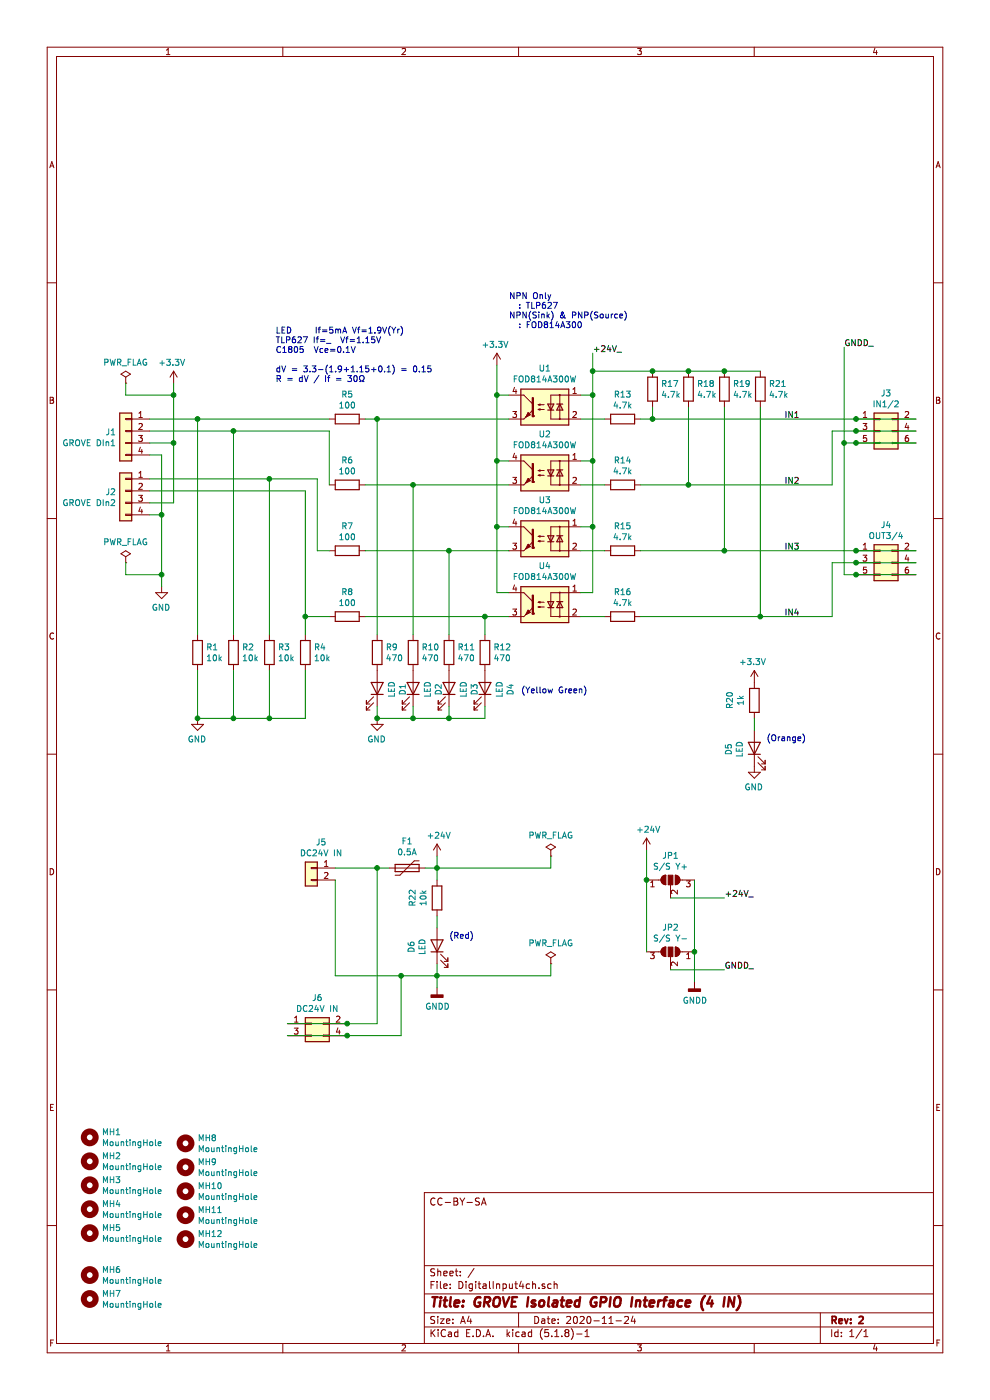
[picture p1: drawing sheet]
EESchema Schematic File Version 4
EELAYER 30 0
EELAYER END
$Descr A4 8268 11693 portrait
encoding utf-8
Sheet 1 1
Title "GROVE Isolated GPIO Interface (4 IN)"
Date "2020-11-24"
Rev "2"
Comp ""
Comment1 ""
Comment2 ""
Comment3 ""
Comment4 "CC-BY-SA"
$EndDescr
$Comp
L power:+24V #PWR08
U 1 1
P 3650 7150
F 0 "#PWR08" H 3650 7000 50  0001 C CNN
F 1 "+24V" H 3665 7323 50  0000 C CNN
F 2 "" H 3650 7150 50  0001 C CNN
F 3 "" H 3650 7150 50  0001 C CNN
	1    3650 7150
	1    0    0    -1  
$EndComp
$Comp
L power:GNDD #PWR09
U 1 1
P 3650 8250
F 0 "#PWR09" H 3650 8000 50  0001 C CNN
F 1 "GNDD" H 3654 8095 50  0000 C CNN
F 2 "" H 3650 8250 50  0001 C CNN
F 3 "" H 3650 8250 50  0001 C CNN
	1    3650 8250
	1    0    0    -1  
$EndComp
$Comp
L power:PWR_FLAG #FLG03
U 1 1
P 4600 7150
F 0 "#FLG03" H 4600 7225 50  0001 C CNN
F 1 "PWR_FLAG" H 4600 7324 50  0000 C CNN
F 2 "" H 4600 7150 50  0001 C CNN
F 3 "~" H 4600 7150 50  0001 C CNN
	1    4600 7150
	1    0    0    -1  
$EndComp
Wire Wire Line
	4600 7150 4600 7250
$Comp
L power:PWR_FLAG #FLG04
U 1 1
P 4600 8050
F 0 "#FLG04" H 4600 8125 50  0001 C CNN
F 1 "PWR_FLAG" H 4600 8224 50  0000 C CNN
F 2 "" H 4600 8050 50  0001 C CNN
F 3 "~" H 4600 8050 50  0001 C CNN
	1    4600 8050
	1    0    0    -1  
$EndComp
Wire Wire Line
	4600 8050 4600 8150
Wire Wire Line
	3650 7350 3650 7250
$Comp
L Mechanical:MountingHole MH1
U 1 1
P 750 9500
F 0 "MH1" H 850 9546 50  0000 L CNN
F 1 "MountingHole" H 850 9455 50  0000 L CNN
F 2 "MountingHole:MountingHole_3mm" H 750 9500 50  0001 C CNN
F 3 "~" H 750 9500 50  0001 C CNN
	1    750  9500
	1    0    0    -1  
$EndComp
$Comp
L Mechanical:MountingHole MH2
U 1 1
P 750 9700
F 0 "MH2" H 850 9746 50  0000 L CNN
F 1 "MountingHole" H 850 9655 50  0000 L CNN
F 2 "MountingHole:MountingHole_3mm" H 750 9700 50  0001 C CNN
F 3 "~" H 750 9700 50  0001 C CNN
	1    750  9700
	1    0    0    -1  
$EndComp
$Comp
L Mechanical:MountingHole MH3
U 1 1
P 750 9900
F 0 "MH3" H 850 9946 50  0000 L CNN
F 1 "MountingHole" H 850 9855 50  0000 L CNN
F 2 "MountingHole:MountingHole_3mm" H 750 9900 50  0001 C CNN
F 3 "~" H 750 9900 50  0001 C CNN
	1    750  9900
	1    0    0    -1  
$EndComp
Wire Wire Line
	3650 7750 3650 7650
$Comp
L Device:LED D6
U 1 1
P 3650 7900
F 0 "D6" H 3641 8116 50  0000 C CNN
F 1 "LED" H 3641 8025 50  0000 C CNN
F 2 "LED_SMD:LED_0603_1608Metric_Pad1.05x0.95mm_HandSolder" H 3650 7900 50  0001 C CNN
F 3 "~" H 3650 7900 50  0001 C CNN
	1    3650 7900
	0    -1   -1   0   
$EndComp
$Comp
L Device:R R22
U 1 1
P 3650 7500
F 0 "R22" V 3443 7500 50  0000 C CNN
F 1 "10k" V 3534 7500 50  0000 C CNN
F 2 "Resistor_SMD:R_0603_1608Metric_Pad0.98x0.95mm_HandSolder" V 3580 7500 50  0001 C CNN
F 3 "~" H 3650 7500 50  0001 C CNN
	1    3650 7500
	1    0    0    -1  
$EndComp
Wire Wire Line
	3650 8050 3650 8150
$Comp
L Connector_Generic:Conn_01x02 J5
U 1 1
P 2600 7250
F 0 "J5" H 2518 7467 50  0000 C CNN
F 1 "DC24V IN" H 2518 7376 50  0000 C CNN
F 2 "Connector_JST:JST_XH_B2B-XH-A_1x02_P2.50mm_Vertical" H 2600 7250 50  0001 C CNN
F 3 "~" H 2600 7250 50  0001 C CNN
	1    2600 7250
	-1   0    0    -1  
$EndComp
Connection ~ 3650 7250
Wire Wire Line
	3650 7250 3650 7150
Wire Wire Line
	2800 7350 2800 8150
Connection ~ 3650 8150
Wire Wire Line
	3650 8150 3650 8250
Wire Wire Line
	3650 8150 4600 8150
Wire Wire Line
	3650 7250 4600 7250
$Comp
L Mechanical:MountingHole MH4
U 1 1
P 750 10100
F 0 "MH4" H 850 10146 50  0000 L CNN
F 1 "MountingHole" H 850 10055 50  0000 L CNN
F 2 "MountingHole:MountingHole_3mm" H 750 10100 50  0001 C CNN
F 3 "~" H 750 10100 50  0001 C CNN
	1    750  10100
	1    0    0    -1  
$EndComp
$Comp
L Connector_Generic:Conn_02x02_Odd_Even J6
U 1 1
P 2600 8550
F 0 "J6" H 2650 8767 50  0000 C CNN
F 1 "DC24V IN" H 2650 8676 50  0000 C CNN
F 2 "_my_kicad_symbol:Terminal_TB401a-1-2-E" H 2600 8550 50  0001 C CNN
F 3 "~" H 2600 8550 50  0001 C CNN
	1    2600 8550
	1    0    0    -1  
$EndComp
Wire Wire Line
	2400 8550 2900 8550
Wire Wire Line
	2400 8650 2900 8650
Wire Wire Line
	2900 8550 3150 8550
Connection ~ 2900 8550
Wire Wire Line
	3350 8650 2900 8650
Connection ~ 2900 8650
Wire Wire Line
	2800 7250 3150 7250
Wire Wire Line
	2800 8150 3350 8150
Wire Wire Line
	3150 7250 3150 8550
Wire Wire Line
	3350 8650 3350 8150
Connection ~ 3350 8150
Wire Wire Line
	3350 8150 3650 8150
$Comp
L Mechanical:MountingHole MH6
U 1 1
P 750 10650
F 0 "MH6" H 850 10696 50  0000 L CNN
F 1 "MountingHole" H 850 10605 50  0000 L CNN
F 2 "Symbol:OSHW-Logo2_7.3x6mm_SilkScreen" H 750 10650 50  0001 C CNN
F 3 "~" H 750 10650 50  0001 C CNN
	1    750  10650
	1    0    0    -1  
$EndComp
$Comp
L Mechanical:MountingHole MH7
U 1 1
P 750 10850
F 0 "MH7" H 850 10896 50  0000 L CNN
F 1 "MountingHole" H 850 10805 50  0000 L CNN
F 2 "_my_kicad_symbol:CC-BY-SA" H 750 10850 50  0001 C CNN
F 3 "~" H 750 10850 50  0001 C CNN
	1    750  10850
	1    0    0    -1  
$EndComp
Wire Wire Line
	3750 5900 3750 6000
Wire Wire Line
	4050 5900 4050 6000
$Comp
L Device:LED D3
U 1 1
P 3750 5750
F 0 "D3" H 3741 5966 50  0000 C CNN
F 1 "LED" H 3741 5875 50  0000 C CNN
F 2 "LED_SMD:LED_0603_1608Metric_Pad1.05x0.95mm_HandSolder" H 3750 5750 50  0001 C CNN
F 3 "~" H 3750 5750 50  0001 C CNN
	1    3750 5750
	0    1    -1   0   
$EndComp
$Comp
L Device:LED D4
U 1 1
P 4050 5750
F 0 "D4" H 4041 5966 50  0000 C CNN
F 1 "LED" H 4041 5875 50  0000 C CNN
F 2 "LED_SMD:LED_0603_1608Metric_Pad1.05x0.95mm_HandSolder" H 4050 5750 50  0001 C CNN
F 3 "~" H 4050 5750 50  0001 C CNN
	1    4050 5750
	0    1    -1   0   
$EndComp
Wire Wire Line
	1450 3700 1250 3700
Wire Wire Line
	1350 4800 1350 4900
Wire Wire Line
	1050 4800 1350 4800
Wire Wire Line
	1050 4700 1050 4800
$Comp
L power:PWR_FLAG #FLG02
U 1 1
P 1050 4700
F 0 "#FLG02" H 1050 4775 50  0001 C CNN
F 1 "PWR_FLAG" H 1050 4874 50  0000 C CNN
F 2 "" H 1050 4700 50  0001 C CNN
F 3 "~" H 1050 4700 50  0001 C CNN
	1    1050 4700
	-1   0    0    -1  
$EndComp
Wire Wire Line
	1050 3300 1450 3300
Wire Wire Line
	1050 3200 1050 3300
$Comp
L power:PWR_FLAG #FLG01
U 1 1
P 1050 3200
F 0 "#FLG01" H 1050 3275 50  0001 C CNN
F 1 "PWR_FLAG" H 1050 3374 50  0000 C CNN
F 2 "" H 1050 3200 50  0001 C CNN
F 3 "~" H 1050 3200 50  0001 C CNN
	1    1050 3200
	-1   0    0    -1  
$EndComp
Wire Wire Line
	1250 3800 1350 3800
$Comp
L power:GND #PWR01
U 1 1
P 1350 4900
F 0 "#PWR01" H 1350 4650 50  0001 C CNN
F 1 "GND" H 1355 4727 50  0000 C CNN
F 2 "" H 1350 4900 50  0001 C CNN
F 3 "" H 1350 4900 50  0001 C CNN
	1    1350 4900
	-1   0    0    -1  
$EndComp
Wire Wire Line
	1450 3200 1450 3300
$Comp
L power:+3.3V #PWR02
U 1 1
P 1450 3200
F 0 "#PWR02" H 1450 3050 50  0001 C CNN
F 1 "+3.3V" H 1465 3373 50  0000 C CNN
F 2 "" H 1450 3200 50  0001 C CNN
F 3 "" H 1450 3200 50  0001 C CNN
	1    1450 3200
	-1   0    0    -1  
$EndComp
$Comp
L Device:R R12
U 1 1
P 4050 5450
F 0 "R12" H 4120 5496 50  0000 L CNN
F 1 "470" H 4120 5405 50  0000 L CNN
F 2 "Resistor_SMD:R_0603_1608Metric_Pad0.98x0.95mm_HandSolder" V 3980 5450 50  0001 C CNN
F 3 "~" H 4050 5450 50  0001 C CNN
	1    4050 5450
	1    0    0    -1  
$EndComp
$Comp
L Device:R R11
U 1 1
P 3750 5450
F 0 "R11" H 3820 5496 50  0000 L CNN
F 1 "470" H 3820 5405 50  0000 L CNN
F 2 "Resistor_SMD:R_0603_1608Metric_Pad0.98x0.95mm_HandSolder" V 3680 5450 50  0001 C CNN
F 3 "~" H 3750 5450 50  0001 C CNN
	1    3750 5450
	1    0    0    -1  
$EndComp
Text Notes 3750 7850 0    50   ~ 0
(Red)
$Comp
L power:GNDD #PWR011
U 1 1
P 5800 8200
F 0 "#PWR011" H 5800 7950 50  0001 C CNN
F 1 "GNDD" H 5804 8045 50  0000 C CNN
F 2 "" H 5800 8200 50  0001 C CNN
F 3 "" H 5800 8200 50  0001 C CNN
	1    5800 8200
	1    0    0    -1  
$EndComp
$Comp
L power:+24V #PWR010
U 1 1
P 5400 7100
F 0 "#PWR010" H 5400 6950 50  0001 C CNN
F 1 "+24V" H 5415 7273 50  0000 C CNN
F 2 "" H 5400 7100 50  0001 C CNN
F 3 "" H 5400 7100 50  0001 C CNN
	1    5400 7100
	1    0    0    -1  
$EndComp
Text Label 7050 2900 0    50   ~ 0
GNDD_
Text Label 4950 2950 0    50   ~ 0
+24V_
Text Notes 2300 3200 0    50   ~ 0
LED     If=5mA Vf=1.9V(Yr)\nTLP627 If=_  Vf=1.15V\nC1805  Vce=0.1V\n\ndV = 3.3-(1.9+1.15+0.1) = 0.15\nR = dV / If = 30Ω
Wire Wire Line
	1450 4200 1250 4200
Wire Wire Line
	1250 4300 1350 4300
Wire Wire Line
	1450 4200 1450 3700
Connection ~ 1450 3700
Wire Wire Line
	1450 3700 1450 3300
Connection ~ 1450 3300
Wire Wire Line
	1350 3800 1350 4300
Connection ~ 1350 4300
Wire Wire Line
	1350 4300 1350 4800
Connection ~ 1350 4800
$Comp
L Device:R R5
U 1 1
P 2900 3500
F 0 "R5" V 2693 3500 50  0000 C CNN
F 1 "100" V 2784 3500 50  0000 C CNN
F 2 "Resistor_SMD:R_0603_1608Metric_Pad0.98x0.95mm_HandSolder" V 2830 3500 50  0001 C CNN
F 3 "~" H 2900 3500 50  0001 C CNN
	1    2900 3500
	0    1    1    0   
$EndComp
$Comp
L Device:R R6
U 1 1
P 2900 4050
F 0 "R6" V 2693 4050 50  0000 C CNN
F 1 "100" V 2784 4050 50  0000 C CNN
F 2 "Resistor_SMD:R_0603_1608Metric_Pad0.98x0.95mm_HandSolder" V 2830 4050 50  0001 C CNN
F 3 "~" H 2900 4050 50  0001 C CNN
	1    2900 4050
	0    1    1    0   
$EndComp
$Comp
L Device:R R7
U 1 1
P 2900 4600
F 0 "R7" V 2693 4600 50  0000 C CNN
F 1 "100" V 2784 4600 50  0000 C CNN
F 2 "Resistor_SMD:R_0603_1608Metric_Pad0.98x0.95mm_HandSolder" V 2830 4600 50  0001 C CNN
F 3 "~" H 2900 4600 50  0001 C CNN
	1    2900 4600
	0    1    1    0   
$EndComp
$Comp
L Device:R R8
U 1 1
P 2900 5150
F 0 "R8" V 2693 5150 50  0000 C CNN
F 1 "100" V 2784 5150 50  0000 C CNN
F 2 "Resistor_SMD:R_0603_1608Metric_Pad0.98x0.95mm_HandSolder" V 2830 5150 50  0001 C CNN
F 3 "~" H 2900 5150 50  0001 C CNN
	1    2900 5150
	0    1    1    0   
$EndComp
Wire Wire Line
	3450 5900 3450 6000
$Comp
L Device:LED D2
U 1 1
P 3450 5750
F 0 "D2" H 3441 5966 50  0000 C CNN
F 1 "LED" H 3441 5875 50  0000 C CNN
F 2 "LED_SMD:LED_0603_1608Metric_Pad1.05x0.95mm_HandSolder" H 3450 5750 50  0001 C CNN
F 3 "~" H 3450 5750 50  0001 C CNN
	1    3450 5750
	0    1    -1   0   
$EndComp
$Comp
L Device:R R10
U 1 1
P 3450 5450
F 0 "R10" H 3520 5496 50  0000 L CNN
F 1 "470" H 3520 5405 50  0000 L CNN
F 2 "Resistor_SMD:R_0603_1608Metric_Pad0.98x0.95mm_HandSolder" V 3380 5450 50  0001 C CNN
F 3 "~" H 3450 5450 50  0001 C CNN
	1    3450 5450
	1    0    0    -1  
$EndComp
$Comp
L Device:LED D1
U 1 1
P 3150 5750
F 0 "D1" H 3141 5966 50  0000 C CNN
F 1 "LED" H 3141 5875 50  0000 C CNN
F 2 "LED_SMD:LED_0603_1608Metric_Pad1.05x0.95mm_HandSolder" H 3150 5750 50  0001 C CNN
F 3 "~" H 3150 5750 50  0001 C CNN
	1    3150 5750
	0    1    -1   0   
$EndComp
$Comp
L Device:R R9
U 1 1
P 3150 5450
F 0 "R9" H 3220 5496 50  0000 L CNN
F 1 "470" H 3220 5405 50  0000 L CNN
F 2 "Resistor_SMD:R_0603_1608Metric_Pad0.98x0.95mm_HandSolder" V 3080 5450 50  0001 C CNN
F 3 "~" H 3150 5450 50  0001 C CNN
	1    3150 5450
	1    0    0    -1  
$EndComp
Text Notes 4350 5800 0    50   ~ 0
(Yellow Green)
Text Label 6550 4050 0    50   ~ 0
IN2
Text Label 6550 3500 0    50   ~ 0
IN1
Wire Wire Line
	1250 3500 1650 3500
Wire Wire Line
	2750 3600 2750 4050
Wire Wire Line
	1250 3600 1950 3600
Wire Wire Line
	2650 4000 2650 4600
Wire Wire Line
	2650 4600 2750 4600
Wire Wire Line
	1250 4000 2250 4000
Wire Wire Line
	2550 4100 2550 5150
Wire Wire Line
	2550 5150 2750 5150
Wire Wire Line
	1250 4100 2550 4100
Text Label 6550 4600 0    50   ~ 0
IN3
Text Label 6550 5150 0    50   ~ 0
IN4
$Comp
L Jumper:SolderJumper_3_Open JP1
U 1 1
P 5600 7350
F 0 "JP1" H 5600 7555 50  0000 C CNN
F 1 "S/S Y+" H 5600 7464 50  0000 C CNN
F 2 "Jumper:SolderJumper-3_P1.3mm_Open_Pad1.0x1.5mm_NumberLabels" H 5600 7350 50  0001 C CNN
F 3 "~" H 5600 7350 50  0001 C CNN
	1    5600 7350
	1    0    0    -1  
$EndComp
$Comp
L Jumper:SolderJumper_3_Open JP2
U 1 1
P 5600 7950
F 0 "JP2" H 5600 8155 50  0000 C CNN
F 1 "S/S Y-" H 5600 8064 50  0000 C CNN
F 2 "Jumper:SolderJumper-3_P1.3mm_Open_Pad1.0x1.5mm_NumberLabels" H 5600 7950 50  0001 C CNN
F 3 "~" H 5600 7950 50  0001 C CNN
	1    5600 7950
	-1   0    0    -1  
$EndComp
Text Label 6050 8100 0    50   ~ 0
GNDD_
Text Label 6050 7500 0    50   ~ 0
+24V_
Wire Wire Line
	5600 7500 6050 7500
Wire Wire Line
	5600 8100 6050 8100
Wire Wire Line
	5400 7100 5400 7350
Connection ~ 5400 7350
Wire Wire Line
	5400 7350 5400 7950
Wire Wire Line
	5800 7350 5800 7950
Connection ~ 5800 7950
Wire Wire Line
	5800 7950 5800 8200
$Comp
L Connector_Generic:Conn_01x04 J2
U 1 1
P 1050 4100
F 0 "J2" H 1129 4092 50  0000 L CNN
F 1 "GROVE DIn2" H 1129 4001 50  0000 L CNN
F 2 "Connector:NS-Tech_Grove_1x04_P2mm_Vertical" H 1050 4100 50  0001 C CNN
F 3 "~" H 1050 4100 50  0001 C CNN
	1    1050 4100
	-1   0    0    -1  
$EndComp
$Comp
L Connector_Generic:Conn_01x04 J1
U 1 1
P 1050 3600
F 0 "J1" H 1129 3592 50  0000 L CNN
F 1 "GROVE DIn1" H 1129 3501 50  0000 L CNN
F 2 "Connector:NS-Tech_Grove_1x04_P2mm_Vertical" H 1050 3600 50  0001 C CNN
F 3 "~" H 1050 3600 50  0001 C CNN
	1    1050 3600
	-1   0    0    -1  
$EndComp
$Comp
L Mechanical:MountingHole MH5
U 1 1
P 750 10300
F 0 "MH5" H 850 10346 50  0000 L CNN
F 1 "MountingHole" H 850 10255 50  0000 L CNN
F 2 "MountingHole:MountingHole_3mm" H 750 10300 50  0001 C CNN
F 3 "~" H 750 10300 50  0001 C CNN
	1    750  10300
	1    0    0    -1  
$EndComp
$Comp
L Connector_Generic:Conn_02x03_Odd_Even J3
U 1 1
P 7350 3600
F 0 "J3" H 7400 3917 50  0000 C CNN
F 1 "IN1/2" H 7400 3826 50  0000 C CNN
F 2 "_my_kicad_symbol:Terminal_TB401a-1-3-E" H 7350 3600 50  0001 C CNN
F 3 "~" H 7350 3600 50  0001 C CNN
	1    7350 3600
	1    0    0    -1  
$EndComp
$Comp
L Connector_Generic:Conn_02x03_Odd_Even J4
U 1 1
P 7350 4700
F 0 "J4" H 7400 5017 50  0000 C CNN
F 1 "OUT3/4" H 7400 4926 50  0000 C CNN
F 2 "_my_kicad_symbol:Terminal_TB401a-1-3-E" H 7350 4700 50  0001 C CNN
F 3 "~" H 7350 4700 50  0001 C CNN
	1    7350 4700
	1    0    0    -1  
$EndComp
Wire Wire Line
	7050 2900 7050 3700
Wire Wire Line
	7150 3700 7050 3700
Connection ~ 7050 3700
Wire Wire Line
	7050 3700 7050 4800
Wire Wire Line
	7150 4800 7050 4800
Wire Wire Line
	7150 3600 6950 3600
Wire Wire Line
	6950 3600 6950 4050
Wire Wire Line
	7150 4700 6950 4700
Wire Wire Line
	6950 4700 6950 5150
Wire Wire Line
	7650 3600 7150 3600
Connection ~ 7150 3600
Wire Wire Line
	7650 3500 7150 3500
Connection ~ 7150 3500
Wire Wire Line
	7650 3700 7150 3700
Connection ~ 7150 3700
Wire Wire Line
	7650 4600 7150 4600
Connection ~ 7150 4600
Wire Wire Line
	7150 4700 7650 4700
Connection ~ 7150 4700
Wire Wire Line
	7650 4800 7150 4800
Connection ~ 7150 4800
$Comp
L Isolator:FODM214 U1
U 1 1
P 4550 3400
F 0 "U1" H 4550 3725 50  0000 C CNN
F 1 "FOD814A300W" H 4550 3634 50  0000 C CNN
F 2 "Package_DIP:DIP-4_W7.62mm" H 4550 3150 50  0001 C CIN
F 3 "https://www.onsemi.com/pub/Collateral/FODM214-D.PDF" H 4575 3400 50  0001 L CNN
	1    4550 3400
	-1   0    0    -1  
$EndComp
$Comp
L Isolator:FODM214 U2
U 1 1
P 4550 3950
F 0 "U2" H 4550 4275 50  0000 C CNN
F 1 "FOD814A300W" H 4550 4184 50  0000 C CNN
F 2 "Package_DIP:DIP-4_W7.62mm" H 4550 3700 50  0001 C CIN
F 3 "https://www.onsemi.com/pub/Collateral/FODM214-D.PDF" H 4575 3950 50  0001 L CNN
	1    4550 3950
	-1   0    0    -1  
$EndComp
$Comp
L Isolator:FODM214 U3
U 1 1
P 4550 4500
F 0 "U3" H 4550 4825 50  0000 C CNN
F 1 "FOD814A300W" H 4550 4734 50  0000 C CNN
F 2 "Package_DIP:DIP-4_W7.62mm" H 4550 4250 50  0001 C CIN
F 3 "https://www.onsemi.com/pub/Collateral/FODM214-D.PDF" H 4575 4500 50  0001 L CNN
	1    4550 4500
	-1   0    0    -1  
$EndComp
$Comp
L Isolator:FODM214 U4
U 1 1
P 4550 5050
F 0 "U4" H 4550 5375 50  0000 C CNN
F 1 "FOD814A300W" H 4550 5284 50  0000 C CNN
F 2 "Package_DIP:DIP-4_W7.62mm" H 4550 4800 50  0001 C CIN
F 3 "https://www.onsemi.com/pub/Collateral/FODM214-D.PDF" H 4575 5050 50  0001 L CNN
	1    4550 5050
	-1   0    0    -1  
$EndComp
Wire Wire Line
	4850 3500 5050 3500
$Comp
L Device:R R13
U 1 1
P 5200 3500
F 0 "R13" V 4993 3500 50  0000 C CNN
F 1 "4.7k" V 5084 3500 50  0000 C CNN
F 2 "Resistor_SMD:R_0603_1608Metric_Pad0.98x0.95mm_HandSolder" V 5130 3500 50  0001 C CNN
F 3 "~" H 5200 3500 50  0001 C CNN
	1    5200 3500
	0    1    1    0   
$EndComp
Wire Wire Line
	4850 4050 5050 4050
$Comp
L Device:R R14
U 1 1
P 5200 4050
F 0 "R14" V 4993 4050 50  0000 C CNN
F 1 "4.7k" V 5084 4050 50  0000 C CNN
F 2 "Resistor_SMD:R_0603_1608Metric_Pad0.98x0.95mm_HandSolder" V 5130 4050 50  0001 C CNN
F 3 "~" H 5200 4050 50  0001 C CNN
	1    5200 4050
	0    1    1    0   
$EndComp
Wire Wire Line
	4850 4600 5050 4600
$Comp
L Device:R R15
U 1 1
P 5200 4600
F 0 "R15" V 4993 4600 50  0000 C CNN
F 1 "4.7k" V 5084 4600 50  0000 C CNN
F 2 "Resistor_SMD:R_0603_1608Metric_Pad0.98x0.95mm_HandSolder" V 5130 4600 50  0001 C CNN
F 3 "~" H 5200 4600 50  0001 C CNN
	1    5200 4600
	0    1    1    0   
$EndComp
Wire Wire Line
	4850 5150 5050 5150
$Comp
L Device:R R16
U 1 1
P 5200 5150
F 0 "R16" V 4993 5150 50  0000 C CNN
F 1 "4.7k" V 5084 5150 50  0000 C CNN
F 2 "Resistor_SMD:R_0603_1608Metric_Pad0.98x0.95mm_HandSolder" V 5130 5150 50  0001 C CNN
F 3 "~" H 5200 5150 50  0001 C CNN
	1    5200 5150
	0    1    1    0   
$EndComp
Wire Wire Line
	3050 5150 4050 5150
Wire Wire Line
	3050 3500 3150 3500
Wire Wire Line
	3450 6000 3750 6000
Connection ~ 3750 6000
Wire Wire Line
	3750 6000 4050 6000
Wire Wire Line
	3150 5300 3150 3500
Connection ~ 3150 3500
Wire Wire Line
	3150 3500 4250 3500
Wire Wire Line
	3450 5300 3450 4050
Wire Wire Line
	3050 4050 3450 4050
Connection ~ 3450 4050
Wire Wire Line
	3450 4050 4250 4050
Wire Wire Line
	3750 5300 3750 4600
Wire Wire Line
	3050 4600 3750 4600
Connection ~ 3750 4600
Wire Wire Line
	3750 4600 4250 4600
Wire Wire Line
	4050 5300 4050 5150
Connection ~ 4050 5150
Wire Wire Line
	4050 5150 4250 5150
Wire Wire Line
	4150 3050 4150 3300
$Comp
L power:+3.3V #PWR05
U 1 1
P 4150 3050
F 0 "#PWR05" H 4150 2900 50  0001 C CNN
F 1 "+3.3V" H 4165 3223 50  0000 C CNN
F 2 "" H 4150 3050 50  0001 C CNN
F 3 "" H 4150 3050 50  0001 C CNN
	1    4150 3050
	-1   0    0    -1  
$EndComp
Wire Wire Line
	4150 3300 4250 3300
Wire Wire Line
	4150 3300 4150 3850
Wire Wire Line
	4150 4950 4250 4950
Connection ~ 4150 3300
Wire Wire Line
	4150 4400 4250 4400
Connection ~ 4150 4400
Wire Wire Line
	4150 4400 4150 4950
Wire Wire Line
	4150 3850 4250 3850
Connection ~ 4150 3850
Wire Wire Line
	4150 3850 4150 4400
Wire Wire Line
	3150 5900 3150 6000
$Comp
L power:GND #PWR04
U 1 1
P 3150 6000
F 0 "#PWR04" H 3150 5750 50  0001 C CNN
F 1 "GND" H 3155 5827 50  0000 C CNN
F 2 "" H 3150 6000 50  0001 C CNN
F 3 "" H 3150 6000 50  0001 C CNN
	1    3150 6000
	-1   0    0    -1  
$EndComp
Wire Wire Line
	3150 6000 3450 6000
Connection ~ 3150 6000
Connection ~ 3450 6000
$Comp
L Device:R R17
U 1 1
P 5450 3250
F 0 "R17" H 5520 3296 50  0000 L CNN
F 1 "4.7k" H 5520 3205 50  0000 L CNN
F 2 "Resistor_SMD:R_0603_1608Metric_Pad0.98x0.95mm_HandSolder" V 5380 3250 50  0001 C CNN
F 3 "~" H 5450 3250 50  0001 C CNN
	1    5450 3250
	1    0    0    -1  
$EndComp
$Comp
L Device:R R18
U 1 1
P 5750 3250
F 0 "R18" H 5820 3296 50  0000 L CNN
F 1 "4.7k" H 5820 3205 50  0000 L CNN
F 2 "Resistor_SMD:R_0603_1608Metric_Pad0.98x0.95mm_HandSolder" V 5680 3250 50  0001 C CNN
F 3 "~" H 5750 3250 50  0001 C CNN
	1    5750 3250
	1    0    0    -1  
$EndComp
$Comp
L Device:R R19
U 1 1
P 6050 3250
F 0 "R19" H 6120 3296 50  0000 L CNN
F 1 "4.7k" H 6120 3205 50  0000 L CNN
F 2 "Resistor_SMD:R_0603_1608Metric_Pad0.98x0.95mm_HandSolder" V 5980 3250 50  0001 C CNN
F 3 "~" H 6050 3250 50  0001 C CNN
	1    6050 3250
	1    0    0    -1  
$EndComp
$Comp
L Device:R R21
U 1 1
P 6350 3250
F 0 "R21" H 6420 3296 50  0000 L CNN
F 1 "4.7k" H 6420 3205 50  0000 L CNN
F 2 "Resistor_SMD:R_0603_1608Metric_Pad0.98x0.95mm_HandSolder" V 6280 3250 50  0001 C CNN
F 3 "~" H 6350 3250 50  0001 C CNN
	1    6350 3250
	1    0    0    -1  
$EndComp
Wire Wire Line
	5350 3500 5450 3500
Wire Wire Line
	5350 4050 5750 4050
Wire Wire Line
	5350 4600 6050 4600
Wire Wire Line
	6950 5150 6350 5150
Wire Wire Line
	4850 4950 4950 4950
Wire Wire Line
	4950 4950 4950 4400
Wire Wire Line
	4850 4400 4950 4400
Connection ~ 4950 4400
Wire Wire Line
	4950 4400 4950 3850
Wire Wire Line
	4850 3850 4950 3850
Connection ~ 4950 3850
Wire Wire Line
	4950 3850 4950 3300
Wire Wire Line
	4850 3300 4950 3300
Connection ~ 4950 3300
Wire Wire Line
	5450 3400 5450 3500
Connection ~ 5450 3500
Wire Wire Line
	5450 3500 7150 3500
Wire Wire Line
	5750 3400 5750 4050
Connection ~ 5750 4050
Wire Wire Line
	5750 4050 6950 4050
Wire Wire Line
	6050 3400 6050 4600
Connection ~ 6050 4600
Wire Wire Line
	6050 4600 7150 4600
Wire Wire Line
	6350 3400 6350 5150
Connection ~ 6350 5150
Wire Wire Line
	6350 5150 5350 5150
Wire Wire Line
	4950 2950 4950 3100
Wire Wire Line
	4950 3100 5450 3100
Connection ~ 4950 3100
Wire Wire Line
	4950 3100 4950 3300
Connection ~ 5450 3100
Wire Wire Line
	5450 3100 5750 3100
Connection ~ 5750 3100
Wire Wire Line
	5750 3100 6050 3100
Connection ~ 6050 3100
Wire Wire Line
	6050 3100 6350 3100
$Comp
L Device:R R4
U 1 1
P 2550 5450
F 0 "R4" H 2620 5496 50  0000 L CNN
F 1 "10k" H 2620 5405 50  0000 L CNN
F 2 "Resistor_SMD:R_0603_1608Metric_Pad0.98x0.95mm_HandSolder" V 2480 5450 50  0001 C CNN
F 3 "~" H 2550 5450 50  0001 C CNN
	1    2550 5450
	1    0    0    -1  
$EndComp
$Comp
L Device:R R3
U 1 1
P 2250 5450
F 0 "R3" H 2320 5496 50  0000 L CNN
F 1 "10k" H 2320 5405 50  0000 L CNN
F 2 "Resistor_SMD:R_0603_1608Metric_Pad0.98x0.95mm_HandSolder" V 2180 5450 50  0001 C CNN
F 3 "~" H 2250 5450 50  0001 C CNN
	1    2250 5450
	1    0    0    -1  
$EndComp
$Comp
L Device:R R2
U 1 1
P 1950 5450
F 0 "R2" H 2020 5496 50  0000 L CNN
F 1 "10k" H 2020 5405 50  0000 L CNN
F 2 "Resistor_SMD:R_0603_1608Metric_Pad0.98x0.95mm_HandSolder" V 1880 5450 50  0001 C CNN
F 3 "~" H 1950 5450 50  0001 C CNN
	1    1950 5450
	1    0    0    -1  
$EndComp
$Comp
L Device:R R1
U 1 1
P 1650 5450
F 0 "R1" H 1720 5496 50  0000 L CNN
F 1 "10k" H 1720 5405 50  0000 L CNN
F 2 "Resistor_SMD:R_0603_1608Metric_Pad0.98x0.95mm_HandSolder" V 1580 5450 50  0001 C CNN
F 3 "~" H 1650 5450 50  0001 C CNN
	1    1650 5450
	1    0    0    -1  
$EndComp
Wire Wire Line
	2550 5150 2550 5300
Connection ~ 2550 5150
Wire Wire Line
	2250 5300 2250 4000
Wire Wire Line
	1950 5300 1950 3600
Wire Wire Line
	1650 5300 1650 3500
Wire Wire Line
	2250 5600 2250 6000
Wire Wire Line
	2550 5600 2550 6000
Wire Wire Line
	1950 5600 1950 6000
Wire Wire Line
	1950 6000 2250 6000
Connection ~ 2250 6000
Wire Wire Line
	2250 6000 2550 6000
Wire Wire Line
	1650 5600 1650 6000
$Comp
L power:GND #PWR03
U 1 1
P 1650 6000
F 0 "#PWR03" H 1650 5750 50  0001 C CNN
F 1 "GND" H 1655 5827 50  0000 C CNN
F 2 "" H 1650 6000 50  0001 C CNN
F 3 "" H 1650 6000 50  0001 C CNN
	1    1650 6000
	-1   0    0    -1  
$EndComp
Wire Wire Line
	1650 6000 1950 6000
Connection ~ 1650 6000
Connection ~ 1950 6000
Connection ~ 2250 4000
Wire Wire Line
	2250 4000 2650 4000
Connection ~ 1950 3600
Wire Wire Line
	1950 3600 2750 3600
Connection ~ 1650 3500
Wire Wire Line
	1650 3500 2750 3500
$Comp
L Device:Polyfuse F1
U 1 1
P 3400 7250
F 0 "F1" V 3175 7250 50  0000 C CNN
F 1 "0.5A" V 3266 7250 50  0000 C CNN
F 2 "Capacitor_THT:C_Disc_D4.3mm_W1.9mm_P5.00mm" H 3450 7050 50  0001 L CNN
F 3 "~" H 3400 7250 50  0001 C CNN
	1    3400 7250
	0    1    1    0   
$EndComp
Wire Wire Line
	3150 7250 3250 7250
Connection ~ 3150 7250
Wire Wire Line
	3550 7250 3650 7250
$Comp
L Mechanical:MountingHole MH8
U 1 1
P 1550 9550
F 0 "MH8" H 1650 9596 50  0000 L CNN
F 1 "MountingHole" H 1650 9505 50  0000 L CNN
F 2 "MountingHole:MountingHole_3mm" H 1550 9550 50  0001 C CNN
F 3 "~" H 1550 9550 50  0001 C CNN
	1    1550 9550
	1    0    0    -1  
$EndComp
$Comp
L Mechanical:MountingHole MH9
U 1 1
P 1550 9750
F 0 "MH9" H 1650 9796 50  0000 L CNN
F 1 "MountingHole" H 1650 9705 50  0000 L CNN
F 2 "MountingHole:MountingHole_3mm" H 1550 9750 50  0001 C CNN
F 3 "~" H 1550 9750 50  0001 C CNN
	1    1550 9750
	1    0    0    -1  
$EndComp
$Comp
L Mechanical:MountingHole MH10
U 1 1
P 1550 9950
F 0 "MH10" H 1650 9996 50  0000 L CNN
F 1 "MountingHole" H 1650 9905 50  0000 L CNN
F 2 "MountingHole:MountingHole_3mm" H 1550 9950 50  0001 C CNN
F 3 "~" H 1550 9950 50  0001 C CNN
	1    1550 9950
	1    0    0    -1  
$EndComp
$Comp
L Mechanical:MountingHole MH11
U 1 1
P 1550 10150
F 0 "MH11" H 1650 10196 50  0000 L CNN
F 1 "MountingHole" H 1650 10105 50  0000 L CNN
F 2 "MountingHole:MountingHole_3mm" H 1550 10150 50  0001 C CNN
F 3 "~" H 1550 10150 50  0001 C CNN
	1    1550 10150
	1    0    0    -1  
$EndComp
$Comp
L Mechanical:MountingHole MH12
U 1 1
P 1550 10350
F 0 "MH12" H 1650 10396 50  0000 L CNN
F 1 "MountingHole" H 1650 10305 50  0000 L CNN
F 2 "MountingHole:MountingHole_3mm" H 1550 10350 50  0001 C CNN
F 3 "~" H 1550 10350 50  0001 C CNN
	1    1550 10350
	1    0    0    -1  
$EndComp
Wire Wire Line
	6300 6100 6300 6000
$Comp
L Device:LED D5
U 1 1
P 6300 6250
F 0 "D5" H 6291 6466 50  0000 C CNN
F 1 "LED" H 6291 6375 50  0000 C CNN
F 2 "LED_SMD:LED_0603_1608Metric_Pad1.05x0.95mm_HandSolder" H 6300 6250 50  0001 C CNN
F 3 "~" H 6300 6250 50  0001 C CNN
	1    6300 6250
	0    -1   -1   0   
$EndComp
$Comp
L Device:R R20
U 1 1
P 6300 5850
F 0 "R20" V 6093 5850 50  0000 C CNN
F 1 "1k" V 6184 5850 50  0000 C CNN
F 2 "Resistor_SMD:R_0603_1608Metric_Pad0.98x0.95mm_HandSolder" V 6230 5850 50  0001 C CNN
F 3 "~" H 6300 5850 50  0001 C CNN
	1    6300 5850
	1    0    0    -1  
$EndComp
Text Notes 6400 6200 0    50   ~ 0
(Orange)
$Comp
L power:+3.3V #PWR06
U 1 1
P 6300 5700
F 0 "#PWR06" H 6300 5550 50  0001 C CNN
F 1 "+3.3V" H 6315 5873 50  0000 C CNN
F 2 "" H 6300 5700 50  0001 C CNN
F 3 "" H 6300 5700 50  0001 C CNN
	1    6300 5700
	-1   0    0    -1  
$EndComp
$Comp
L power:GND #PWR07
U 1 1
P 6300 6400
F 0 "#PWR07" H 6300 6150 50  0001 C CNN
F 1 "GND" H 6305 6227 50  0000 C CNN
F 2 "" H 6300 6400 50  0001 C CNN
F 3 "" H 6300 6400 50  0001 C CNN
	1    6300 6400
	-1   0    0    -1  
$EndComp
Text Notes 4250 2750 0    50   ~ 0
NPN Only\n  : TLP627\nNPN(Sink) & PNP(Source)\n  : FOD814A300
$EndSCHEMATC
